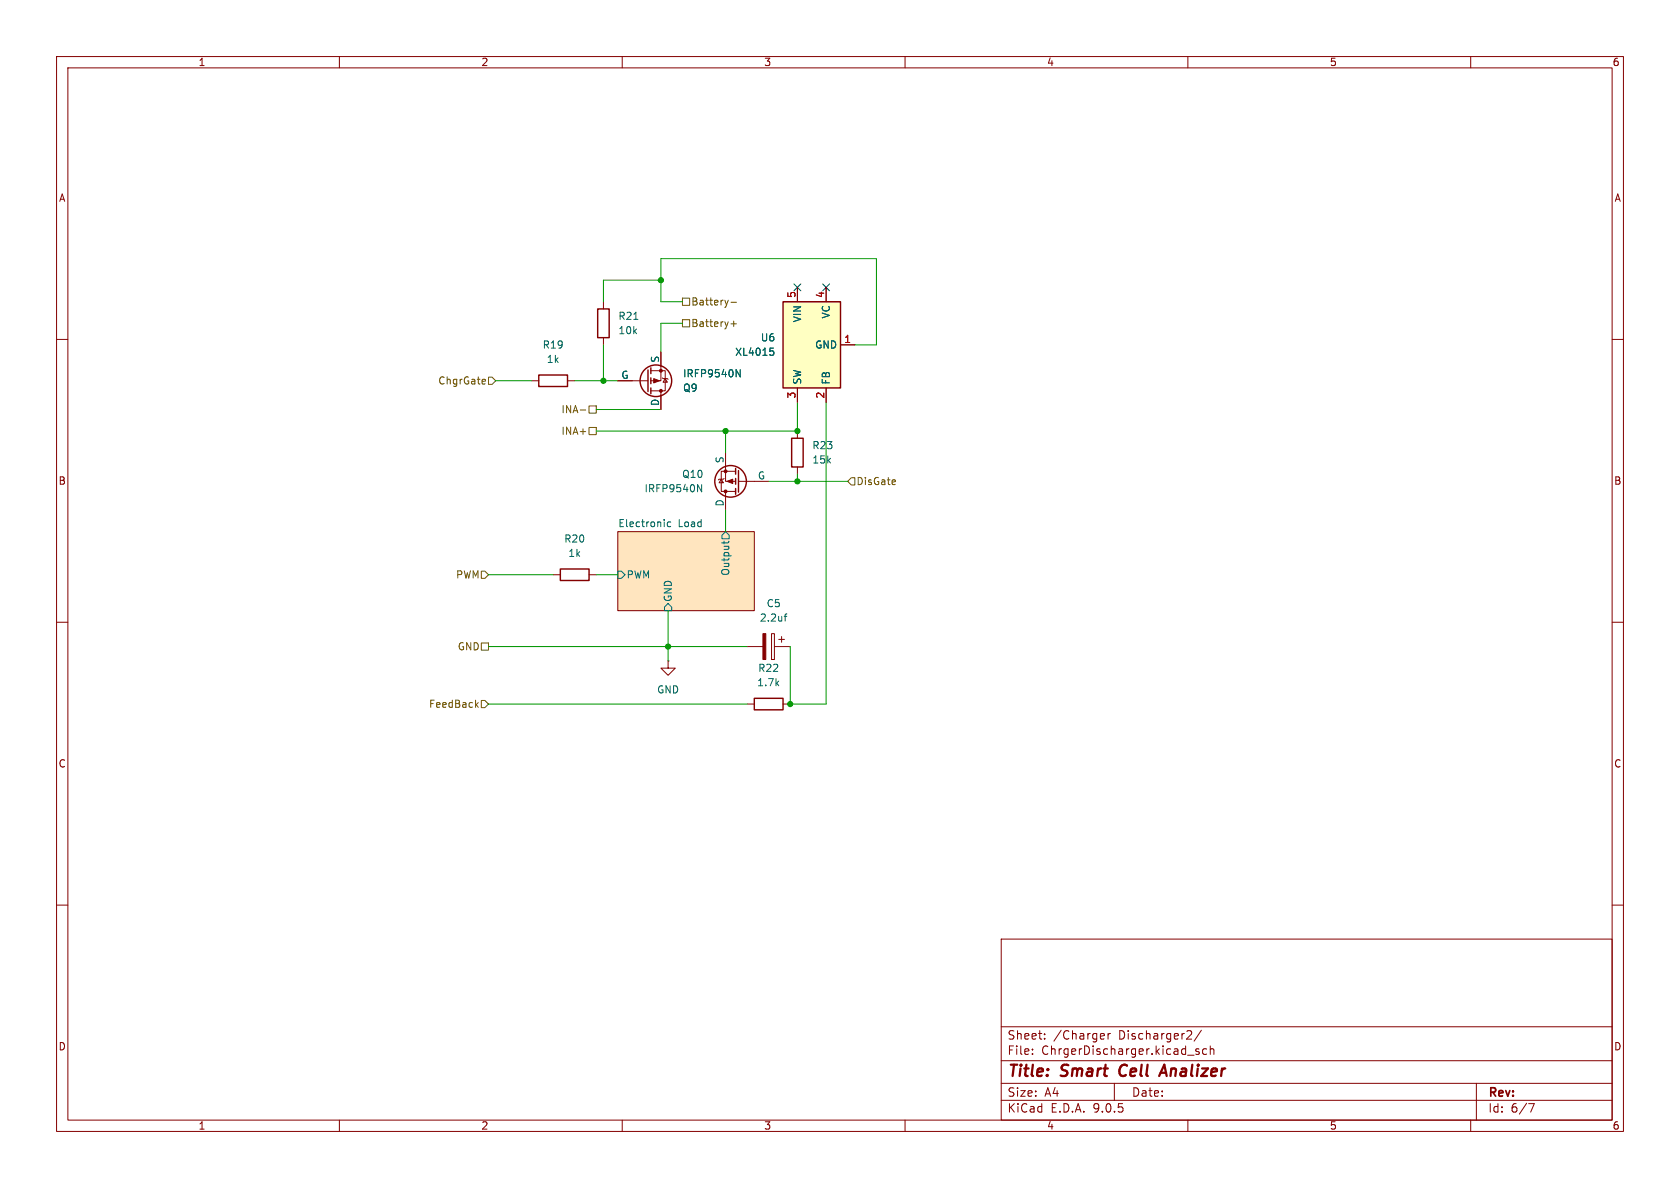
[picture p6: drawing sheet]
<svg xmlns="http://www.w3.org/2000/svg" width="297mm" height="210mm" viewBox="0 0 297 210" stroke-linecap="round" stroke-linejoin="round" font-family="sans-serif">
<g fill="none" stroke="#840000" stroke-width=".18">
<path d="M10 10h277v190h-277zM12 12h273v186h-273zM60 10v2M110 10v2M160 10v2M210 10v2M260 10v2M106.7 53.3v1.3M106.7 59.7v1.3M10 60h2M109.2 67.3h5.4M115.1 65.5h2.5v3.6h-2.5"/>
<path d="M116.8 62.2v5.1h-1.7M116.8 69.1v3.3M117.1 66.8l.1 .1h.8l.1 .2M117.6 66.9l.4 .7h-.8zM141 76.2v1.3M285 60h2M109.2 94h24.1v14h-24.1zM127.5 84.7l.4 .6h-.8zM128 84.6l-.1 .1h-.8l-.1 .1M128.3 80v5.1h1.7M128.3 86.9v3.3M130 83.3h-2.5v3.6h2.5"/>
<path d="M130.6 85.1h5.3M141 82.6v1.2M10 110h2M132.1 114.3h2.8M136.4 112h.5v4.6h-.5zM136.9 114.3h2.8M137.7 113h1M138.2 112.5v1M285 110h2M10 160h2M177 166h108v32h-108zM285 160h2"/>
<path d="M60 198v2M110 198v2M160 198v2M177 194.5h108M177 191.5h108M177 187.5h108M177 181.5h108M182.5 186.3v.1M182.5 185.5v.1M184.7 183.6v.1M184.7 182.8v.1M195 182.7l.2 .4-.7 .1"/>
<path d="M195.2 183.6l-.2 .1M195.9 182.7v1M196.3 182.7l-.3 .1-.1 .2M197 191.5v3M210 186.5h1.1M210 198v2M210.4 182.2l.3 .3-.1 .3-.9 .9h1M212 185.5l-.4-.1-.2 .2 .1 .2 .5 .2v.3h-.6M212.4 182.1l-1.3 2M213.3 185.5l-.4-.1-.3 .3v.4l.1 .2h.6M214 185.5l.2-.1 .3 .1 .1 .9M214 184.9v1.5"/>
<path d="M260 198v2M261 191.5v6.5M270.2 195.1h1l-.6 1.5"/>
</g>
<path d="M198.2 188.5a1.27 1.27 0 0 0 0 1.6M204.9 190.2l.9-2 .5 2M205.2 189.6h.9" fill="none" stroke="#840000" stroke-width=".4"/>
<path d="M109.2 94h24.1v14h-24.1z" fill="#ffe5bf" stroke="#ffe5bf" stroke-width=".18"/>
<path d="M112.1 56.5h.7M130.1 65.3l.8 1.3v-1.3M118.6 92.3h-.4l-.2 .2 .1 .5h.5M123.3 85.7l.7 1.2v-1.2M128 95.7v.4M128.3 94l.6 .6v.7h-1.3v-.7zM128.8 95.7l-.1 .3h-1.1M109.2 101h.7l.6 .6-.6 .6h-.7zM118.1 106.7l.6 .6v.7h-1.2v-.7zM138.6 109h.5M139.1 108.5l-.3 .2v1.1" fill="none" stroke="#006464" stroke-width=".18"/>
<g fill="none" stroke="#840000" stroke-width=".25">
<path d="M105.7 54.6h2v5.1h-2zM114.6 65.4v3.8M115.1 65v1M115.1 66.8v1M115.1 68.6v1M140 77.5h2v5.1h-2zM130 82.8v1M130 84.6v1M130 86.4v1M130.6 83.2v3.8"/>
<circle cx="116" cy="67.3" r="2.79"/>
<circle cx="129.2" cy="85.1" r="2.79"/>
</g>
<g fill="#840000" stroke="#840000" stroke-width=".18">
<path d="M128.5 85.1l1-.4v.8z"/>
<path d="M134.9 112h.5v4.6h-.5z"/>
<path d="M115.6 66.9l1 .4-1 .4z"/>
<circle cx="128.3" cy="86.9" r=".25"/>
<circle cx="128.3" cy="83.3" r=".25"/>
<circle cx="116.8" cy="69.1" r=".25"/>
<circle cx="116.8" cy="65.5" r=".25"/>
</g>
<path d="M138.4 53.3h10.2v15.3h-10.2z" fill="#ffffc2"/>
<path d="M138.4 53.3h10.2v15.3h-10.2zM95.2 66.3h5.1v2h-5.1zM99.1 100.6h5v2h-5zM133.3 123.4h5.1v2.1h-5.1z" fill="none" stroke="#840000" stroke-width=".25"/>
<g fill="none" stroke="#840000" stroke-width=".18">
<path d="M141 50.8v2.5M146 50.8v2.5M94 67.3h1.2M100.3 67.3h1.3M109.2 67.3h2.6M116.8 62.2v2.6M116.8 69.9v2.5M141 68.6v2.5M146 68.6v2.5M148.6 61h2.5M97.8 101.6h1.3M104.1 101.6h1.3"/>
<path d="M118.1 116.8v1.3h1.3l-1.3 1.3-1.3-1.3h1.3M118.1 116.8h.1M132.1 124.5h1.2M138.4 124.5h1.3"/>
</g>
<path d="M130.1 65.3l.8 1.3v-1.3M136.1 61.5h.6M136.3 62h.3l.2 .3-.1 .4-.4 .1" fill="none" stroke="#006464" stroke-width=".18"/>
<g fill="none" stroke="#725600" stroke-width=".18">
<path d="M120.6 52.7h1.3v1.3h-1.3zM120.6 56.5h1.3v1.3h-1.3zM129.2 53.4h1M129.2 57.2h1M129.7 56.8v.9M85.4 67l.4 .1v.2l-.6 .2M85.8 67.8l-.4 .1M86.4 66.7h.6l.6 .6-.6 .6h-.6zM102.6 72.5h.9M104.1 75.6h1.3v1.2h-1.3zM104.1 71.8h1.3v1.2h-1.3zM150.5 84.5h.6v1.2h-.6l-.6-.6z"/>
<path d="M158.3 84.9v.2l-.6 .1M85.1 101h.6l.7 .6-.7 .6h-.6zM85.1 113.7h1.3v1.2h-1.3zM84.2 124.6l.4 .4M84.6 124.2l-.5 .5M85.1 123.8h.6l.7 .7-.7 .6h-.6z"/>
</g>
<g fill="none" stroke="#009600" stroke-width=".18">
<path d="M116.8 49.5h-10.1v3.8M120.6 53.3h-3.8v-7.6h38.1v15.3h-3.8M120.6 57.2h-3.8v5M87.6 67.3h6.4M101.6 67.3h7.6M105.4 72.4h11.4M106.7 61v6.3M128.3 76.2v3.8M141 71.1v5.1h-35.6M146 71.1v53.4h-6.3v-10.2M128.3 90.2v3.8M135.9 85.1h14"/>
<path d="M141 83.8v1.3M86.4 114.3h45.7M86.4 101.6h11.4M105.4 101.6h3.8M118.1 108v8.8M86.4 124.5h45.7"/>
</g>
<path d="M140.4 50.2l1.2 1.2M141.6 50.2l-1.2 1.2M145.4 50.2l1.3 1.2M146.7 50.2l-1.3 1.2" fill="none" stroke="#000084" stroke-width=".18"/>
<g fill="#009600" stroke="#009600" stroke-width=".18">
<circle cx="141" cy="76.2" r=".46"/>
<circle cx="141" cy="85.1" r=".46"/>
<circle cx="128.3" cy="76.2" r=".46"/>
<circle cx="118.1" cy="114.3" r=".46"/>
<circle cx="116.8" cy="49.5" r=".46"/>
<circle cx="106.7" cy="67.3" r=".46"/>
<circle cx="139.7" cy="124.5" r=".46"/>
</g>
<g font-size="2.8" fill="#840000">
<text x="178" y="190.9">Title:</text>
<text x="187.7" y="190.9">Smart</text>
<text x="198.7" y="190.9">Cell</text>
<text x="206.9" y="190.9">Analizer</text>
</g>
<g font-size="2.1" fill="#840000">
<text x="178" y="184">Sheet:</text>
<text x="186.2" y="184">/Charger</text>
<text x="197.8" y="184">Discharger2/</text>
<text x="178" y="186.7">File:</text>
<text x="184.1" y="186.7">ChrgerDischarger.kicad_sch</text>
<text x="178" y="196.9">KiCad</text>
<text x="178" y="194.1">Size:</text>
<text x="184.7" y="194.1">A4</text>
<text x="185.7" y="196.9">E.D.A.</text>
<text x="193.3" y="196.9">9.0.5</text>
<text x="200" y="194.1">Date:</text>
<text x="263" y="194.3">Rev:</text>
<text x="263" y="196.9">Id:</text>
<text x="267.1" y="196.9">6/7</text>
</g>
<g font-size="1.8" fill="#840000">
<text x="35" y="11.9">1</text>
<text x="85" y="11.9">2</text>
<text x="135" y="11.9">3</text>
<text x="185" y="11.9">4</text>
<text x="235" y="11.9">5</text>
<text x="285" y="11.9">6</text>
<text x="10.3" y="35.9">A</text>
<text x="285.3" y="35.9">A</text>
<text x="10.3" y="85.9">B</text>
<text x="285.3" y="85.9">B</text>
<text x="10.3" y="135.9">C</text>
<text x="285.3" y="135.9">C</text>
<text x="10.3" y="185.9">D</text>
<text x="285.3" y="185.9">D</text>
<text x="35" y="199.9">1</text>
<text x="85" y="199.9">2</text>
<text x="135" y="199.9">3</text>
<text x="185" y="199.9">4</text>
<text x="235" y="199.9">5</text>
<text x="285" y="199.9">6</text>
</g>
<g font-size="1.8" fill="#a90000">
<text x="140.7" y="52.8" transform="rotate(-90 140.7 52.8)">5</text>
<text x="145.8" y="52.8" transform="rotate(-90 145.8 52.8)">4</text>
<text x="149.2" y="60.7">1</text>
<text x="140.7" y="70.6" transform="rotate(-90 140.7 70.6)">3</text>
<text x="145.8" y="70.6" transform="rotate(-90 145.8 70.6)">2</text>
</g>
<g font-size="1.8" fill="#006464">
<text x="109.2" y="59.3">10k</text>
<text x="109.2" y="56.7">R21</text>
<text x="141.8" y="57.1" transform="rotate(-90 141.8 57.1)">VIN</text>
<text x="146.9" y="56.4" transform="rotate(-90 146.9 56.4)">VC</text>
<text x="95.8" y="61.8">R19</text>
<text x="96.6" y="64.4">1k</text>
<text x="116.6" y="64.2" transform="rotate(-90 116.6 64.2)">S</text>
<text x="129.9" y="63.1">XL4015</text>
<text x="134.4" y="60.6">U6</text>
<text x="144" y="61.8">GND</text>
<text x="109.8" y="67.1">G</text>
<text x="116.6" y="71.9" transform="rotate(-90 116.6 71.9)">D</text>
<text x="120.7" y="66.9">IRFP9540N</text>
<text x="120.7" y="69.4">Q9</text>
<text x="141.8" y="68.1" transform="rotate(-90 141.8 68.1)">SW</text>
<text x="146.9" y="68.1" transform="rotate(-90 146.9 68.1)">FB</text>
<text x="128" y="82" transform="rotate(-90 128 82)">S</text>
<text x="143.5" y="82.1">15k</text>
<text x="143.5" y="79.6">R23</text>
<text x="113.8" y="87.2">IRFP9540N</text>
<text x="120.5" y="84.7">Q10</text>
<text x="128" y="89.6" transform="rotate(-90 128 89.6)">D</text>
<text x="133.9" y="84.8">G</text>
<text x="109.2" y="93.3">Electronic</text>
<text x="119.9" y="93.3">Load</text>
<text x="99.7" y="96.1">R20</text>
<text x="100.4" y="98.7">1k</text>
<text x="129.1" y="101.9" transform="rotate(-90 129.1 101.9)">Output</text>
<text x="110.7" y="102.5">PWM</text>
<text x="119" y="106.5" transform="rotate(-90 119 106.5)">GND</text>
<text x="135.4" y="107.5">C5</text>
<text x="134.2" y="110.1">2.2uf</text>
<text x="133.9" y="119">R22</text>
<text x="116.1" y="122.8">GND</text>
<text x="133.8" y="121.5">1.7k</text>
</g>
<g font-size="1.8" fill="#725600">
<text x="122.1" y="54.2">Battery-</text>
<text x="122.1" y="58">Battery+</text>
<text x="77.4" y="68.2">ChgrGate</text>
<text x="99.1" y="77.1">INA+</text>
<text x="99.1" y="73.3">INA-</text>
<text x="151.3" y="86">DisGate</text>
<text x="80.5" y="102.5">PWM</text>
<text x="80.8" y="115.2">GND</text>
<text x="75.7" y="125.3">FeedBack</text>
</g>
</svg>
